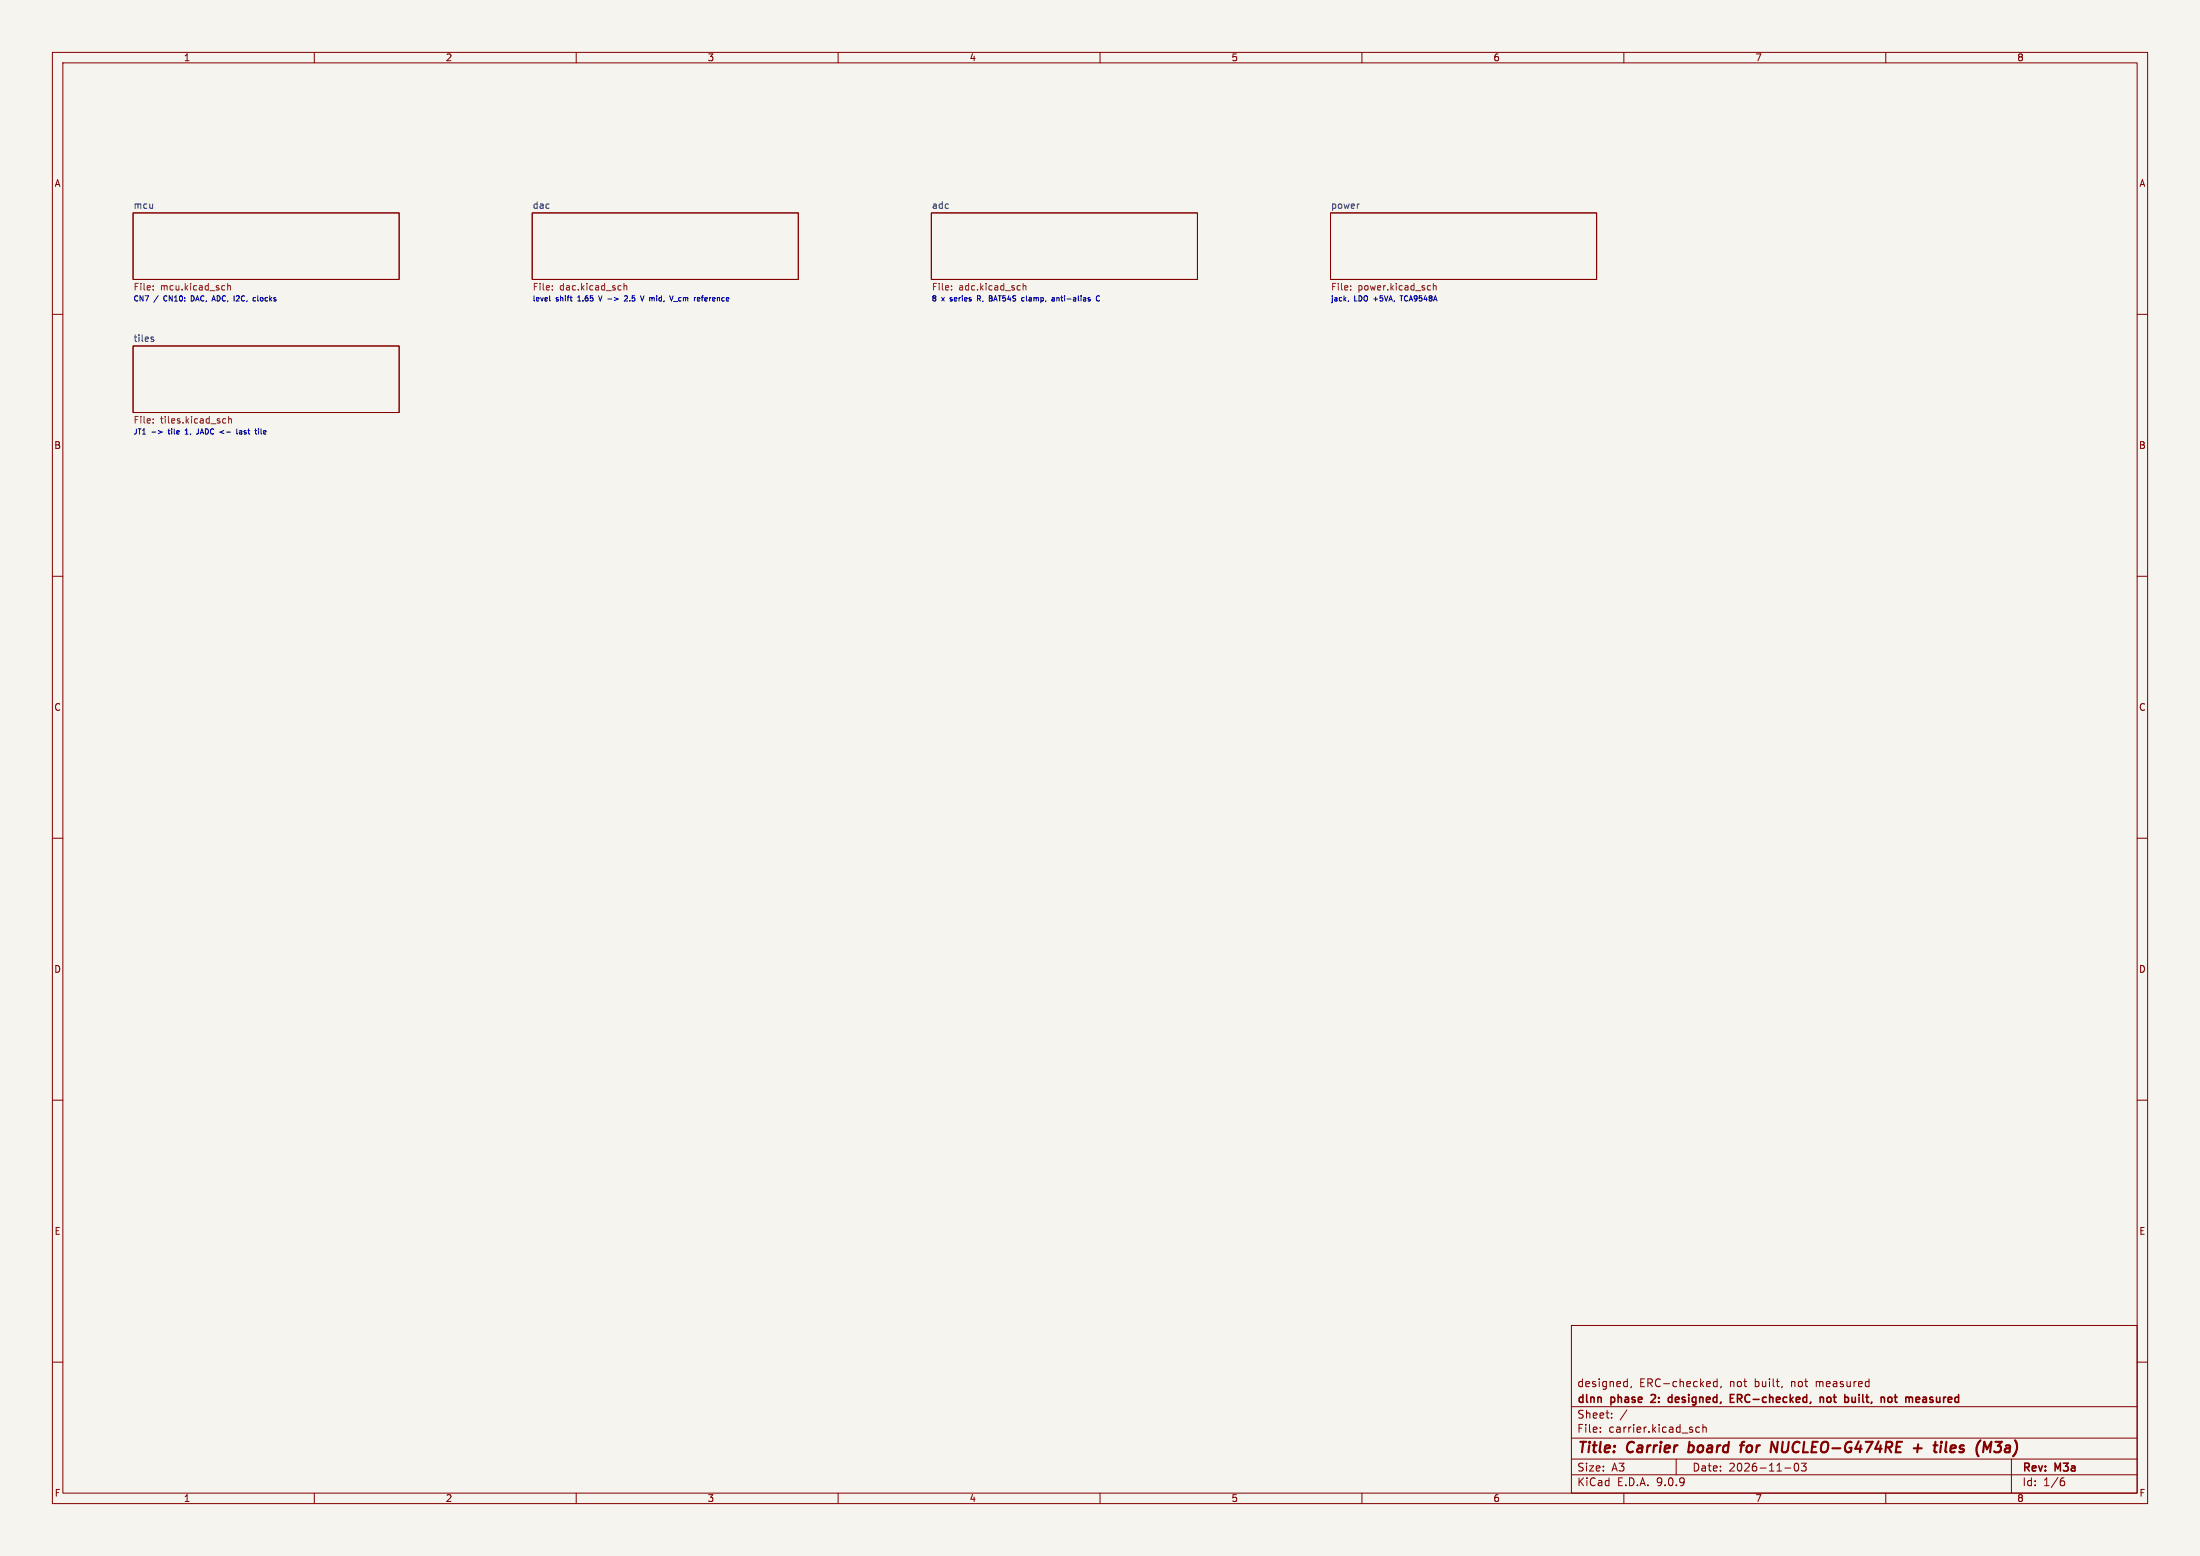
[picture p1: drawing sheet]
<svg xmlns="http://www.w3.org/2000/svg" width="420mm" height="297mm" viewBox="0 0 420 297" stroke-linecap="round" stroke-linejoin="round" font-family="sans-serif">
<path d="M0 0h420v297h-420z" fill="#f5f4ef" stroke="#f5f4ef" stroke-width=".19"/>
<g fill="none" stroke="#840000" stroke-width=".19">
<path d="M10 10h400v277h-400zM12 12h396v273h-396zM60 10v2M110 10v2M160 10v2M210 10v2M260 10v2M310 10v2M360 10v2M25.4 40.6h50.8v12.7h-50.8zM101.6 40.6h50.8v12.7h-50.8zM177.8 40.6h50.8v12.7h-50.8z"/>
<path d="M254 40.6h50.8v12.7h-50.8zM10 60h2M25.4 66h50.8v12.7h-50.8zM408 60h2M10 110h2M408 110h2M10 160h2M408 160h2M10 210h2M408 210h2M300 253h108v32h-108zM10 260h2"/>
<path d="M300 278.5h108M300 274.5h108M300 268.5h108M305.5 273.2v.2M305.5 272.5v.1M307.7 270.5v.2M307.7 269.8v.1M310.5 263.7l.2 .1M310.6 269.1l-1.3 1.9M310.7 263.2v1.5M310.7 264.6l-.2 .1M311.4 264.6l-.1 .3"/>
<path d="M320 278.5v3M324.4 272.5l-.4-.1-.3 .3 .2 .6h.5M325.1 272.5l.2-.1 .4 .1v.9M325.1 271.9v1.5M327.8 263.2v1.5M327.8 263.8l-.4-.1-.3 .3 .1 .6h.6M328.6 264.6l-.2 .3M340.2 264.6l-.1 .3M342.7 279.4l.2-.1a.8 .8 0 0 1 .5 .7 .8 .8 0 0 1-.5 .8l-.2-.2-.2-.4zM343.9 279.3h.9l-.5 .6 .4 .1v.6l-.2 .2-.6-.2M384 278.5v6.5M408 260h2"/>
<path d="M60 285v2M110 285v2M160 285v2M210 285v2M260 285v2M300 281.5h108M310 285v2M340.7 280.2h1.2M360 285v2M393.6 282.7h.4l.2 .2-.1 .5-.5 .2M394 282.1l-.4 .1"/>
</g>
<g fill="none" stroke="#840000" stroke-width=".4">
<path d="M322.3 277.1l.2 .1M322.5 275.2l-.2 2M332.2 275.9h.7M333 275.2l-.4 .1-.1 .2-.2 1.7M338.3 275.2l.8 2 .3-2M365.3 276.4h1.6M366.2 275.7l-.2 1.5M369.5 275.2l-.2 1.7M370.6 275.2v.2M371.6 275.2l-.2 1.7 .2 .3M372.7 275.9l-.3 .3-.1 .7 .3 .3h.4M373.3 276.3l-.9 .2"/>
<path d="M379.3 276.6l.9-1.4-.3 2M380.7 277l.3 .2h.5M380.9 275.2h1.3"/>
</g>
<g fill="none" stroke="#840000" stroke-width=".3">
<path d="M315.3 266.3h-.1M316 266.8l-.9 .9h.9M319.2 266.8l-.4-.1-.3 .3 .1 .6h.6M330.3 266.9h.5M331 266.2h-.7v1.5h.7M347.5 266.8l.2-.1 .3 .1 .1 .9M347.5 266.7v1M349.4 266.8l-.4-.1-.2 .3 .1 .6h.5M354.2 267.5l-.4 .2M354.2 266.7v1M360.7 266.7l.3 .1 .2 .2-.1 .5-.4 .2M361.6 266.7h.6"/>
<path d="M361.8 266.2v1.3l.4 .2M367.5 266.7l-.4 .1M367.6 267.1h-.3a.29 .29 0 0 0-.3 .3 .29 .29 0 0 0 .3 .3h.3"/>
</g>
<g fill="none" stroke="#725600" stroke-width=".19">
<path d="M29.2 55.2v.2M29.2 54.6v.1M42.8 54.5l.1 .1M42.9 55.3l-.1 .1M43.5 54.1v1.3M43.5 54.6l.1-.1 .3 .1 .1 .8M105.4 55.2v.2M105.4 54.6v.1M118.5 54.5l.1 .1M118.6 55.3l-.1 .1M119.1 54.6l.2-.1 .3 .1 .1 .8M119.1 54.1v1.3"/>
<path d="M181.6 55.2v.2M181.6 54.6v.1M194.7 54.5l.1 .1M194.8 55.3l-.1 .1M195.3 54.6l.2-.1 .3 .1 .1 .8M195.3 54.1v1.3M257.8 55.2v.2M257.8 54.6v.1M272.7 54.5l.4 .1M273.1 55.3l-.4 .1M273.6 54.6l.2-.1 .3 .1 .1 .8M273.6 54.1v1.3"/>
<path d="M29.2 80v.1M42.6 80h.5M43.6 79.5v1.3M29.2 80.6v.2M42.6 80.7h.5M43.6 80l.2-.1 .3 .1 .1 .8"/>
</g>
<path d="M259.4 38.9h.1M29 64.8h.3l.1 .2-.5 .2M29 64.3l.3 .1" fill="none" stroke="#006464" stroke-width=".19"/>
<g fill="none" stroke="#0000c2" stroke-width=".19">
<path d="M36.5 56.5v1h.2M40.5 57.5l.3-1 .3 1M40.5 57.2h.5M45.5 56.5l-.4 .1M45.6 56.9l-.5 .6h.6M48.5 56.8h.3M48.8 57.4l-.3 .1M104.9 56.5v.8l.2 .2M108.8 56.8h.4M109.1 57.5h.1M114.3 56.5l.3 1M119.2 56.6l.4-.1 .2 .1"/>
<path d="M119.8 56.7l-.6 .8h.6M122.3 56.5l.3 1 .3-1M128.5 56.5l-.3 1M128.6 57.6h.8M133.9 56.8h.4M134.2 56.5l-.2 .1v.9M186.6 56.5v1M186.6 57h.4M188.9 56.5v1h.3M188.9 56.9h.3M195.1 57.4h.4M195.1 56.8h.4"/>
<path d="M200.9 56.8h.3l.1 .7M201.3 57l-.5 .2 .1 .3 .4-.1M208 57.1l.1 .2-.1 .2M208 56.8h.1M209.9 56.6a.44 .44 0 0 0-.6 .4 .44 .44 0 0 0 .6 .4M257.4 57.4l-.1 .2M29 82.5h.7M30.2 82.2l.8 .3-.8 .3M35.4 82.9h.5M35.5 82l-.1 .1M37.8 82.7l-.3 .2M42.7 82.2l-.7 .3 .7 .3"/>
<path d="M43.2 82.5h.8M45.2 81.9v.8l.2 .2M45.7 82.2h.4M46.1 82.5l-.4 .1v.2l.4 .1M49.4 81.9v.1M49.4 82.2v.7"/>
</g>
<g font-size="2.8" fill="#840000">
<text x="301" y="277.9">Title:</text>
<text x="310.6" y="277.9">Carrier</text>
<text x="323.2" y="277.9">board</text>
<text x="334" y="277.9">for</text>
<text x="340.5" y="277.9">NUCLEO-G474RE</text>
<text x="368.5" y="277.9">+</text>
<text x="373.3" y="277.9">tiles</text>
<text x="382.1" y="277.9">(M3a)</text>
</g>
<g font-size="2.1" fill="#840000">
<text x="301" y="268.2">dlnn</text>
<text x="301" y="265">designed,</text>
<text x="307.6" y="268.2">phase</text>
<text x="312.9" y="265">ERC-checked,</text>
<text x="315.9" y="268.2">2:</text>
<text x="319.8" y="268.2">designed,</text>
<text x="330.2" y="265">not</text>
<text x="332.2" y="268.2">ERC-checked,</text>
<text x="335.1" y="265">built,</text>
<text x="342.2" y="265">not</text>
<text x="347.1" y="265">measured</text>
<text x="349.9" y="268.2">not</text>
<text x="355.2" y="268.2">built,</text>
<text x="362.8" y="268.2">not</text>
<text x="368.1" y="268.2">measured</text>
<text x="301" y="273.7">File:</text>
<text x="301" y="271">Sheet:</text>
<text x="307.1" y="273.7">carrier.kicad_sch</text>
<text x="301" y="281.1">Size:</text>
<text x="307.6" y="281.1">A3</text>
<text x="323" y="281.1">Date:</text>
<text x="330" y="281.1">2026-11-03</text>
<text x="386" y="281.3">Rev:</text>
<text x="392.4" y="281.3">M3a</text>
<text x="301" y="283.9">KiCad</text>
<text x="308.7" y="283.9">E.D.A.</text>
<text x="316.3" y="283.9">9.0.9</text>
<text x="386" y="283.9">Id:</text>
<text x="390.1" y="283.9">1/6</text>
</g>
<g font-size="1.8" fill="#840000">
<text x="35" y="11.9">1</text>
<text x="85" y="11.9">2</text>
<text x="135" y="11.9">3</text>
<text x="185" y="11.9">4</text>
<text x="235" y="11.9">5</text>
<text x="285" y="11.9">6</text>
<text x="335" y="11.9">7</text>
<text x="385" y="11.9">8</text>
<text x="10.3" y="35.9">A</text>
<text x="408.3" y="35.9">A</text>
<text x="10.3" y="85.9">B</text>
<text x="408.2" y="85.9">B</text>
<text x="10.3" y="135.9">C</text>
<text x="408.2" y="135.9">C</text>
<text x="10.3" y="185.9">D</text>
<text x="408.2" y="185.9">D</text>
<text x="10.3" y="235.9">E</text>
<text x="408.3" y="235.9">E</text>
<text x="10.3" y="285.9">F</text>
<text x="35" y="286.9">1</text>
<text x="85" y="286.9">2</text>
<text x="135" y="286.9">3</text>
<text x="185" y="286.9">4</text>
<text x="235" y="286.9">5</text>
<text x="285" y="286.9">6</text>
<text x="335" y="286.9">7</text>
<text x="385" y="286.9">8</text>
<text x="408.3" y="285.9">F</text>
</g>
<g font-size="1.8" fill="#006464">
<text x="25.4" y="39.9">mcu</text>
<text x="101.6" y="39.9">dac</text>
<text x="177.8" y="39.9">adc</text>
<text x="254" y="39.9">power</text>
<text x="25.4" y="65.3">tiles</text>
</g>
<g font-size="1.8" fill="#725600">
<text x="25.4" y="55.8">File:</text>
<text x="101.6" y="55.8">File:</text>
<text x="106.8" y="55.8">dac.kicad_sch</text>
<text x="177.8" y="55.8">File:</text>
<text x="254" y="55.8">File:</text>
<text x="25.4" y="81.2">File:</text>
<text x="30.6" y="81.2">tiles.kicad_sch</text>
</g>
<g font-size="1.8" fill="#0000c2">
<text x="30.6" y="55.8">mcu.kicad_sch</text>
<text x="183" y="55.8">adc.kicad_sch</text>
<text x="259.2" y="55.8">power.kicad_sch</text>
</g>
<g font-size="1.4" fill="#0000c2">
<text x="25.4" y="57.6">CN7</text>
<text x="29.4" y="57.6">/</text>
<text x="31.5" y="57.6">CN10:</text>
<text x="36.9" y="57.6">DAC,</text>
<text x="41.3" y="57.6">ADC,</text>
<text x="45.6" y="57.6">I2C,</text>
<text x="49.6" y="57.6">clocks</text>
<text x="101.6" y="57.6">level</text>
<text x="106.1" y="57.6">shift</text>
<text x="110.5" y="57.6">1.65</text>
<text x="114.8" y="57.6">V -&gt;</text>
<text x="120.2" y="57.6">2.5</text>
<text x="123.6" y="57.6">V mid,</text>
<text x="129.7" y="57.6">V_cm</text>
<text x="134.5" y="57.6">reference</text>
<text x="177.8" y="57.6">8</text>
<text x="179.8" y="57.6">x</text>
<text x="181.6" y="57.6">series</text>
<text x="187" y="57.6">R,</text>
<text x="189.5" y="57.6">BAT54S</text>
<text x="196" y="57.6">clamp,</text>
<text x="202.1" y="57.6">anti-alias</text>
<text x="254" y="57.6">jack,</text>
<text x="258.5" y="57.6">LDO</text>
<text x="262.4" y="57.6">+5VA,</text>
<text x="267.8" y="57.6">TCA9548A</text>
<text x="25.4" y="83">JT1</text>
<text x="32.4" y="83">tile</text>
<text x="35.8" y="83">1,</text>
<text x="38.3" y="83">JADC</text>
<text x="46.4" y="83">last</text>
<text x="50.2" y="83">tile</text>
</g>
</svg>
